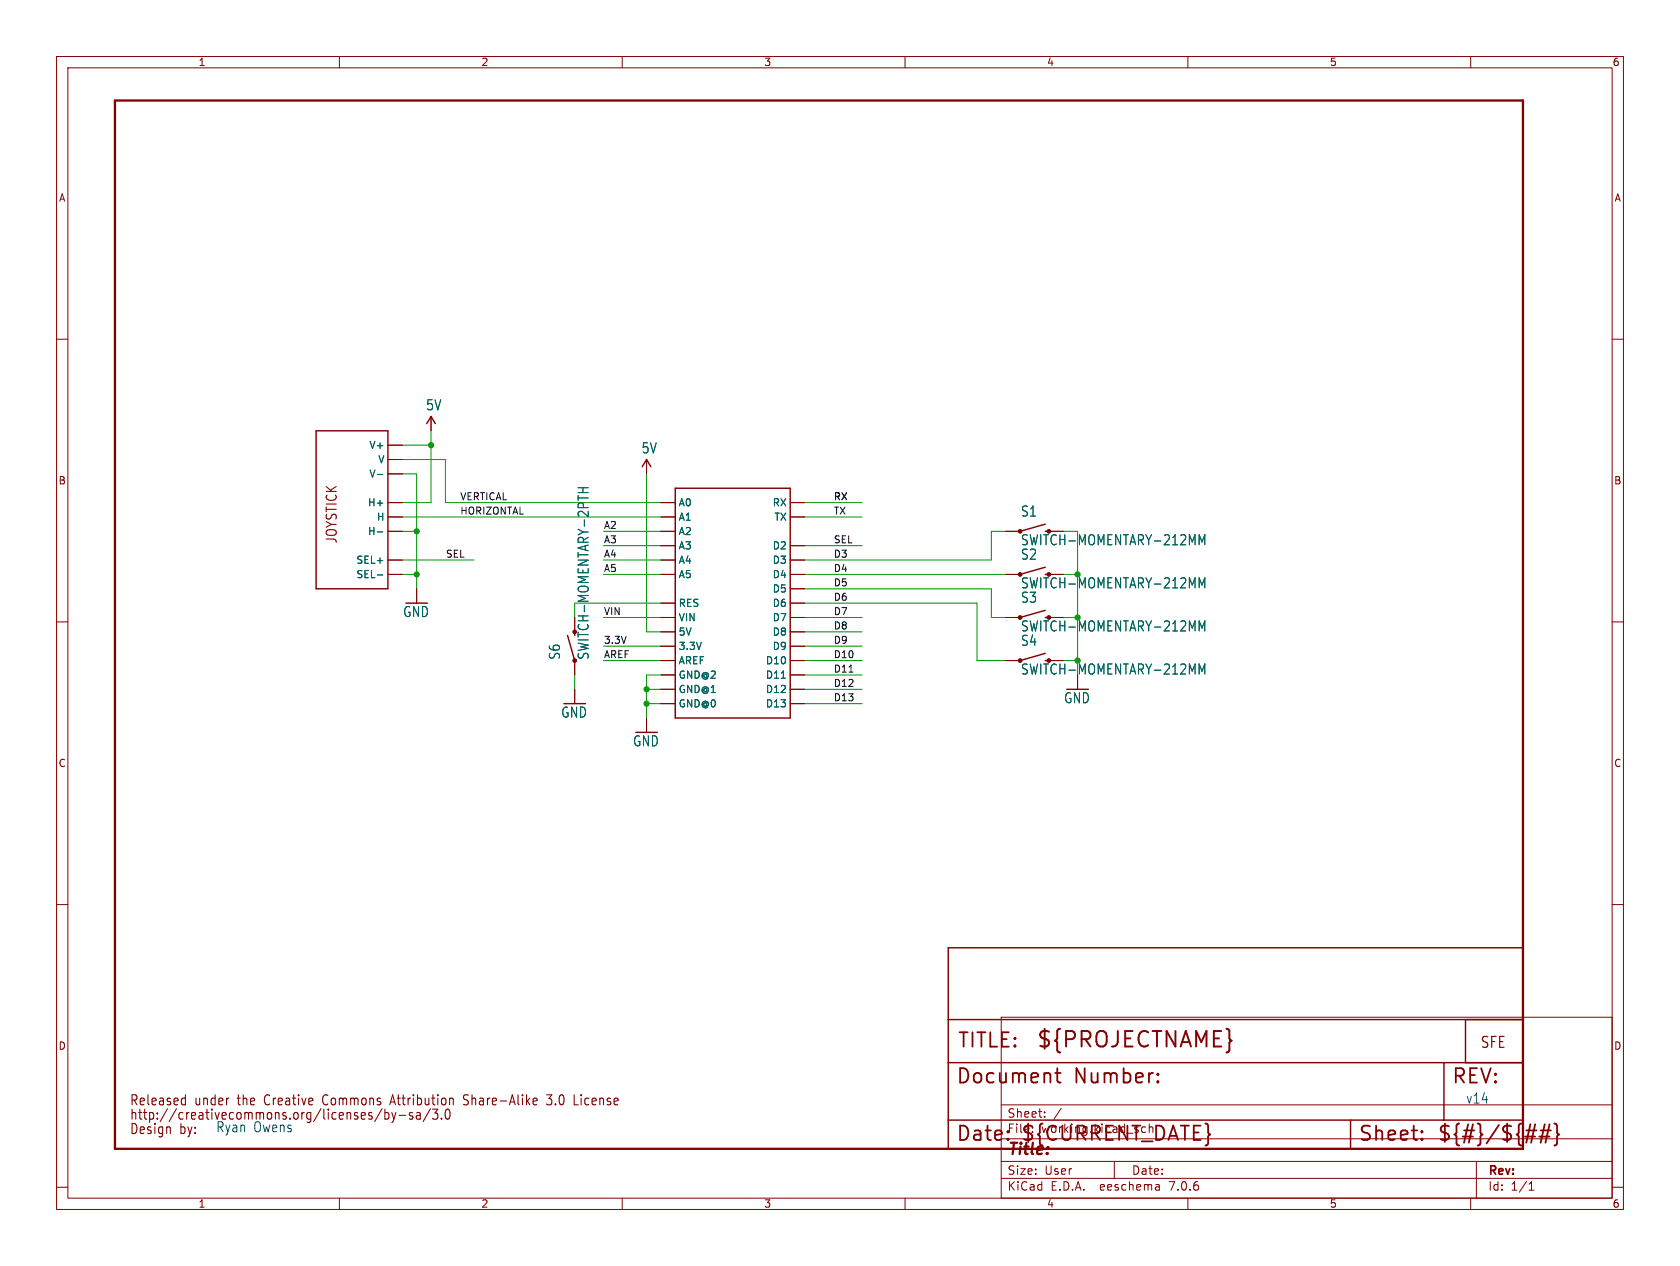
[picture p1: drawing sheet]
<svg xmlns="http://www.w3.org/2000/svg" width="297mm" height="224mm" viewBox="0 0 297 224" stroke-linecap="round" stroke-linejoin="round" font-family="sans-serif">
<g fill="none" stroke="#840000" stroke-width=".18">
<path d="M10 10h277v203.9h-277zM12 12h273v199.9h-273zM60 10v2M110 10v2M160 10v2M210 10v2M260 10v2M10 60h2M285 60h2M68.6 78.7h2.5M76.2 73.7v2.5M68.6 88.9h2.5"/>
<path d="M68.6 91.4h2.5M68.6 94h2.5M68.6 99.1h2.5M68.6 81.3h2.5M68.6 83.8h2.5M114.3 81.3v2.5M116.8 88.9h2.6M116.8 91.4h2.6M116.8 94h2.6M116.8 96.5h2.6M116.8 99.1h2.6M139.7 88.9h2.5"/>
<path d="M139.7 91.4h2.5M139.7 96.5h2.5M139.7 99.1h2.5M177.8 94h2.5M10 110h2M68.6 101.6h2.5M73.7 104.1v2.6M101.6 116.8v2.6M116.8 109.2h2.6M116.8 101.6h2.6M116.8 114.3h2.6M116.8 111.8h2.6"/>
<path d="M116.8 116.8h2.6M116.8 119.4h2.6M116.8 106.7h2.6M139.7 109.2h2.5M139.7 101.6h2.5M139.7 114.3h2.5M139.7 111.8h2.5M139.7 116.8h2.5M139.7 119.4h2.5M139.7 104.1h2.5M139.7 106.7h2.5M177.8 109.2h2.5"/>
<path d="M177.8 101.6h2.5M177.8 116.8h2.5M190.5 119.4v2.5M285 110h2M101.6 121.9v2.6M114.3 127v2.5M116.8 121.9h2.6M116.8 124.5h2.6M139.7 121.9h2.5M139.7 124.5h2.5M10 160h2M285 160h2"/>
<path d="M177 179.9h108v32h-108zM177 195.4h108M184.7 197.5v.1M184.7 196.7v.1M187.6 196l-1.3 2M10 210h2M60 211.9v2M110 211.9v2M160 211.9v2M177 208.4h108M177 205.4h108M177 201.4h108"/>
<path d="M197 205.4v3M204.9 209.6l.1 .9M205 210.4l-.2 .1M205 209.9h-.2M210 211.9v2M260 211.9v2M261 205.4v6.5M270.3 210.5h.9M270.3 209.4l.4-.4v1.5M285 210h2"/>
</g>
<g fill="#840000" stroke="#840000" stroke-width=".18">
<circle cx="101.6" cy="116.8" r=".33"/>
<circle cx="101.6" cy="111.8" r=".33"/>
<circle cx="180.3" cy="109.2" r=".33"/>
<circle cx="185.4" cy="109.2" r=".33"/>
<circle cx="180.3" cy="101.6" r=".33"/>
<circle cx="185.4" cy="101.6" r=".33"/>
<circle cx="180.3" cy="94" r=".33"/>
<circle cx="185.4" cy="94" r=".33"/>
<circle cx="180.3" cy="116.8" r=".33"/>
<circle cx="185.4" cy="116.8" r=".33"/>
</g>
<g fill="none" stroke="#840000" stroke-width=".25">
<path d="M55.9 76.2h12.7v27.9h-12.7zM75.4 74.9l.8-1.2 .8 1.2M113.5 82.6l.8-1.3 .8 1.3M119.4 86.4h20.3v40.6h-20.3zM184.8 92.7l-4.5 1.3M100.3 112.4l1.3 4.4M184.8 108l-4.5 1.2M184.8 100.3l-4.5 1.3M184.8 115.6l-4.5 1.2M167.6 167.6h101.6v35.6h-101.6zM167.6 188h101.6M167.6 180.3h101.6"/>
<path d="M167.6 198.1h101.6M238.8 198.1v5.1M255.3 188v10.1M259.1 180.3v7.7"/>
</g>
<path d="M66.7 94.1h1M66.7 83.9h1M102.2 87.1h1.8M102.2 86.3h1.8M103.1 86.3v.8M212 96.4v-1.8l.5 1.3 .5-1.3v1.8M66.7 101.7h1M138.1 120h.7M212 104v-1.8l.5 1.3 .5-1.3v1.8M212 111.6v-1.8l.5 1.3 .5-1.3v1.8M212 119.2v-1.8l.5 1.3 .5-1.3v1.8" fill="none" stroke="#006464" stroke-width=".18"/>
<path d="M20.3 17.8h248.9v185.4h-248.9z" fill="none" stroke="#840000" stroke-width=".41"/>
<g fill="none" stroke="#840000" stroke-width=".19">
<path d="M32.3 194.2l.5 .1M32.8 193.6v1.8M32.8 195.3l-.5 .1M67.5 196.1l-1.3 2.3M68 196.2v1.8M68 196.9l.5-.1 .3 .3v.5l-.2 .3h-.6M69.1 194.9h.7M69.3 196.8l.3 1.2M69.4 193.6l-.5 1.8M69.6 198l-.1 .4-.2 .2M70 196.8l-.4 1.2M70.6 197.3h1.1"/>
<path d="M72.9 196.9l-.3-.1a.31 .31 0 0 0-.2 .3 .31 .31 0 0 0 .2 .3h.2a.31 .31 0 0 1 .2 .3 .31 .31 0 0 1-.2 .3l-.4-.1M73.7 196.9h.5l.1 1.1M74.3 197.2l-.5 .1a.37 .37 0 0 0-.2 .3 .37 .37 0 0 0 .2 .4l.5-.1M76.1 196.1l-1.3 2.3M77.4 196.2l-.5 .7a.41 .41 0 0 1 .5 .3l-.1 .7-.6 .1-.2-.2M78 197.8v.2M78.8 196.5l-.1 .8 .1 .5 .3 .2 .2-.1 .2-.3v-1.1M81.9 195.3l.6 .1M82.6 193.6h-.4l-.3 .4 .2 .4 .4 .2M94.7 194.2l.2 .1 .1 .4-.8 .1M94.9 195.3l-.2 .1M96.6 195.3l.2 .1 .6-.1"/>
<path d="M96.6 193.6h1l-.6 .7 .4 .1M101.5 195.4h.7"/>
</g>
<g fill="none" stroke="#840000" stroke-width=".32">
<path d="M186.5 189.8h1M186.9 188.9v2.2l.1 .3 .5 .1M204.7 191.2l.1 .2-.1 .1M204.7 191.2l-.1 .2 .1 .1M204.7 189.9v.2M204.7 191.2v.3M204.7 189.9l.1 .1-.1 .1M204.7 189.9l-.1 .1 .1 .1M269.8 199.9h1.8M271.4 198.9l-.7 3.2M272.4 199.9h1.8M273.1 198.9l-.7 3.2"/>
<path d="M273.9 198.9l-.7 3.2M274.8 198.7l.3 .2 .2 .2v1.2l.3 .4-.3 .3v1.2l-.2 .3-.3 .1M178.2 201.4l.1 .1-.1 .1M251.4 201.4l.1 .1-.1 .1M251.4 201.4l-.1 .1 .1 .1M251.4 200.1v.2M251.4 201.4v.2M251.4 200.1l.1 .1-.1 .1M251.4 200.1l-.1 .1 .1 .1M269.6 201h1.8M272.1 201h1.8"/>
</g>
<path d="M150.1 118.9h.7" fill="none" stroke="#0f0f0f" stroke-width=".18"/>
<g fill="none" stroke="#009600" stroke-width=".18">
<path d="M71.1 78.7h5.1M76.2 76.2v12.7h-5.1M71.1 83.8h2.6v20.3M71.1 99.1h12.7M71.1 81.3h7.6v7.6h38.1M71.1 94h2.6M71.1 91.4h45.7M106.7 99.1h10.1M106.7 94h10.1M106.7 96.5h10.1M114.3 83.8v28h2.5M142.2 88.9h10.2"/>
<path d="M142.2 91.4h10.2M142.2 96.5h10.2M177.8 94h-2.5v5.1h-33.1M190.5 94v22.8M71.1 101.6h2.6M101.6 106.7h15.2M101.6 119.4v2.5M106.7 101.6h10.1M106.7 116.8h10.1M106.7 109.2h10.1M106.7 114.3h10.1M116.8 119.4h-2.5v7.6"/>
<path d="M142.2 101.6h35.6M142.2 106.7h30.5v10.1h5.1M142.2 104.1h33.1v5.1h2.5M142.2 116.8h10.2M142.2 109.2h10.2M142.2 114.3h10.2M142.2 119.4h10.2M142.2 111.8h10.2M114.3 121.9h2.5M114.3 124.5h2.5M142.2 121.9h10.2M142.2 124.5h10.2"/>
</g>
<g fill="#009600" stroke="#009600" stroke-width=".18">
<circle cx="114.3" cy="121.9" r=".46"/>
<circle cx="73.7" cy="94" r=".46"/>
<circle cx="76.2" cy="78.7" r=".46"/>
<circle cx="73.7" cy="101.6" r=".46"/>
<circle cx="190.5" cy="116.8" r=".46"/>
<circle cx="190.5" cy="109.2" r=".46"/>
<circle cx="190.5" cy="101.6" r=".46"/>
<circle cx="114.3" cy="124.5" r=".46"/>
</g>
<text font-size="3.8" fill="#840000" x="183.1" y="185.7">${PROJECTNAME}</text>
<g font-size="3.5" fill="#840000">
<text x="169.2" y="185.7">TITLE:</text>
<text x="168.9" y="192.1">Document</text>
<text x="189.9" y="192.1">Number:</text>
<text x="256.5" y="192.1">REV:</text>
<text x="168.9" y="202.2">Date:</text>
<text x="180.3" y="202.2">${CURRENT_DATE}</text>
<text x="240" y="202.2">Sheet:</text>
<text x="254" y="202.2">${#}/${##}</text>
</g>
<text font-size="2.8" fill="#840000" x="178" y="204.8">Title:</text>
<text font-size="2.7" fill="#840000" x="261.6" y="185.6">SFE</text>
<g font-size="2.5" fill="#006464">
<text x="75.2" y="72.8">5V</text>
<text x="113.3" y="80.4">5V</text>
<text x="180.4" y="91.6">S1</text>
<text x="180.4" y="99.2">S2</text>
<text x="180.4" y="106.8">S3</text>
<text x="71.2" y="109.4">GND</text>
<text x="99.2" y="116.8" transform="rotate(-90 99.2 116.8)">S6</text>
<text x="180.4" y="114.4">S4</text>
<text x="188" y="124.6">GND</text>
<text x="99.1" y="127.1">GND</text>
<text x="111.8" y="132.2">GND</text>
</g>
<g font-size="2.5" fill="#840000">
<text x="59.8" y="96.3" transform="rotate(-90 59.8 96.3)">JOYSTICK</text>
<text x="180.4" y="96.7">SWITCH-MOMENTARY-212MM</text>
<text x="180.4" y="104.3">SWITCH-MOMENTARY-212MM</text>
<text x="180.4" y="111.9">SWITCH-MOMENTARY-212MM</text>
<text x="104.3" y="116.8" transform="rotate(-90 104.3 116.8)">SWITCH-MOMENTARY-2PTH</text>
<text x="180.4" y="119.5">SWITCH-MOMENTARY-212MM</text>
<text x="22.9" y="195.8">Released</text>
<text x="34.4" y="195.8">under</text>
<text x="42.2" y="195.8">the</text>
<text x="47.1" y="195.8">Creative</text>
<text x="57.7" y="195.8">Commons</text>
<text x="70" y="195.8">Attribution</text>
<text x="83.1" y="195.8">Share-Alike</text>
<text x="98.1" y="195.8">3.0</text>
<text x="103.1" y="195.8">License</text>
<text x="22.9" y="200.9">Design</text>
<text x="22.9" y="198.3">http://creativecommons.org/licenses/by-sa/3.0</text>
<text x="31.8" y="200.9">by:</text>
</g>
<g font-size="2.5" fill="#0000c2">
<text x="259.1" y="195.3">v14</text>
<text x="38.1" y="200.4">Ryan</text>
<text x="44.8" y="200.4">Owens</text>
</g>
<g font-size="2.1" fill="#840000">
<text x="178" y="197.9">Sheet:</text>
<text x="178" y="200.6">File:</text>
<text x="184.1" y="200.6">working.kicad_sch</text>
<text x="178" y="208">Size:</text>
<text x="184.7" y="208">User</text>
<text x="200" y="208">Date:</text>
<text x="263" y="208.2">Rev:</text>
<text x="178" y="210.8">KiCad</text>
<text x="185.7" y="210.8">E.D.A.</text>
<text x="194.6" y="210.8">eeschema</text>
<text x="207" y="210.8">7.0.6</text>
<text x="263" y="210.8">Id:</text>
<text x="267.1" y="210.8">1/1</text>
</g>
<g font-size="1.8" fill="#840000">
<text x="35" y="11.9">1</text>
<text x="85" y="11.9">2</text>
<text x="135" y="11.9">3</text>
<text x="185" y="11.9">4</text>
<text x="235" y="11.9">5</text>
<text x="285" y="11.9">6</text>
<text x="10.3" y="35.9">A</text>
<text x="285.3" y="35.9">A</text>
<text x="10.3" y="85.9">B</text>
<text x="285.3" y="85.9">B</text>
<text x="10.3" y="135.9">C</text>
<text x="285.3" y="135.9">C</text>
<text x="10.3" y="185.9">D</text>
<text x="285.3" y="185.9">D</text>
<text x="35" y="213.8">1</text>
<text x="85" y="213.8">2</text>
<text x="135" y="213.8">3</text>
<text x="185" y="213.8">4</text>
<text x="235" y="213.8">5</text>
<text x="285" y="213.8">6</text>
</g>
<g font-size="1.8" fill="#006464">
<text x="65.2" y="79.6">V+</text>
<text x="66.8" y="82.1">V</text>
<text x="65" y="89.8">H+</text>
<text x="65.2" y="84.7">V-</text>
<text x="119.9" y="89.8">A0</text>
<text x="136.5" y="89.8">RX</text>
<text x="65" y="94.8">H-</text>
<text x="66.5" y="92.3">H</text>
<text x="119.9" y="92.3">A1</text>
<text x="119.9" y="94.8">A2</text>
<text x="136.8" y="92.3">TX</text>
<text x="62.9" y="99.9">SEL+</text>
<text x="119.9" y="97.4">A3</text>
<text x="119.9" y="99.9">A4</text>
<text x="136.5" y="97.4">D2</text>
<text x="136.5" y="99.9">D3</text>
<text x="62.9" y="102.5">SEL-</text>
<text x="119.9" y="102.5">A5</text>
<text x="119.9" y="107.5">RES</text>
<text x="136.5" y="102.5">D4</text>
<text x="136.5" y="105">D5</text>
<text x="136.5" y="107.5">D6</text>
<text x="119.9" y="112.6">5V</text>
<text x="119.9" y="110.1">VIN</text>
<text x="136.5" y="110.1">D7</text>
<text x="136.5" y="112.6">D8</text>
<text x="119.9" y="115.2">3.3V</text>
<text x="119.9" y="117.7">AREF</text>
<text x="135.3" y="117.7">D10</text>
<text x="136.5" y="115.2">D9</text>
<text x="119.9" y="125.3">GND@0</text>
<text x="119.9" y="122.8">GND@1</text>
<text x="119.9" y="120.2">GND@2</text>
<text x="135.3" y="120.2">D11</text>
<text x="135.3" y="122.8">D12</text>
<text x="135.3" y="125.3">D13</text>
</g>
<g font-size="1.7" fill="#0f0f0f">
<text x="81.3" y="88.6">VERTICAL</text>
<text x="147.3" y="88.6">RX</text>
<text x="81.3" y="91.1">HORIZONTAL</text>
<text x="106.7" y="93.6">A2</text>
<text x="147.3" y="91.1">TX</text>
<text x="78.7" y="98.7">SEL</text>
<text x="106.7" y="96.2">A3</text>
<text x="106.7" y="101.3">A5</text>
<text x="106.7" y="98.7">A4</text>
<text x="147.3" y="98.7">D3</text>
<text x="147.3" y="96.2">SEL</text>
<text x="147.3" y="101.3">D4</text>
<text x="147.3" y="106.3">D6</text>
<text x="147.3" y="103.8">D5</text>
<text x="106.7" y="108.9">VIN</text>
<text x="106.7" y="114">3.3V</text>
<text x="147.3" y="114">D9</text>
<text x="147.3" y="108.9">D7</text>
<text x="147.3" y="111.4">D8</text>
<text x="106.7" y="116.5">AREF</text>
<text x="147.3" y="119">D11</text>
<text x="147.3" y="116.5">D10</text>
<text x="147.3" y="121.6">D12</text>
<text x="147.3" y="124.1">D13</text>
</g>
</svg>
